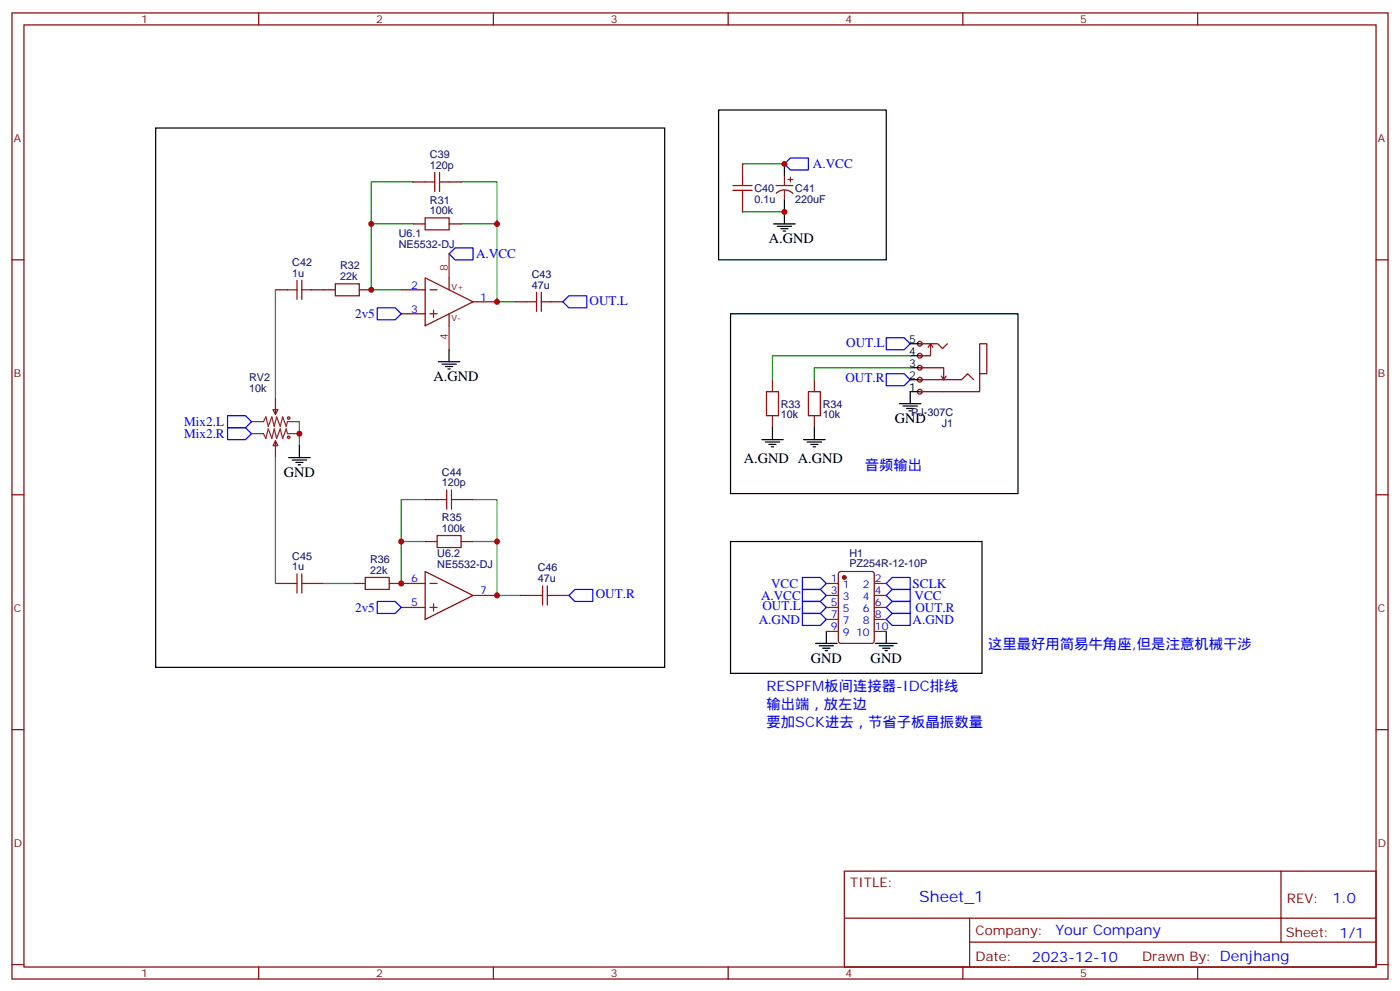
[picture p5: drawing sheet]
<svg xmlns="http://www.w3.org/2000/svg" width="412mm" height="292mm" viewBox="0 0 412 292" stroke-linecap="round" stroke-linejoin="round" font-family="sans-serif">
<g fill="none" stroke="#870000" stroke-width=".35">
<path d="M3.5 3.8h405.4v284.3h-405.4zM7.1 7.3h398.2v277.3h-398.2zM76.2 3.8v3.5M145.3 3.8v3.5M214.5 3.8v3.5M283.6 3.8v3.5M352.8 3.8v3.5M121.7 53.6h3.5M132.3 53.6h3.5M3.5 76.5h3.6M121.7 65.9h3.5M132.3 65.9h3.5"/>
<path d="M405.3 76.5h3.6M81.1 85.3h3.6M91.7 85.3h7.1M105.8 85.3h3.6M118.2 85.3h7M118.2 92.4h7M125.2 81.8l14.1 7-14.1 7.1zM126.6 85.3h2.2M126.6 92.4h2.2M127.7 91.3v2.1M132.3 81.8v3.5M132.3 92.4v3.5"/>
<path d="M139.3 88.8h7.1M151.7 88.8h3.5M162.3 88.8h3.5M81.1 117.1v4.9M80.4 120.6h1.4l-.7 1.4zM81.1 129.8l.7 1.4h-1.4zM81.1 129.8v4.9M3.5 145.6h3.6M125.2 159.4h3.6M125.2 147h3.6M135.8 159.4h3.5M135.8 147h3.5"/>
<path d="M405.3 145.6h3.6M81.1 171.7h3.6M91.7 171.7h3.5M104.1 171.7h3.5M114.7 171.7h10.5M118.2 178.8h7M125.2 168.2l14.1 7.1-14.1 7zM126.6 171.7h2.2M126.6 178.8h2.2M127.7 177.7v2.1M139.3 175.3h7.1M153.5 175.3h3.5"/>
<path d="M164 175.3h3.6M3.5 214.8h3.6M405.3 214.8h3.6M248.7 256.4h156.6v28.2h-156.6zM377.3 256.4v20.9M248.7 270.2h156.5M285.6 277.3h119.6M285.6 270.2v14.2M3.5 283.9h3.6M76.2 284.6v3.5M145.3 284.6v3.5M214.5 284.6v3.5"/>
<path d="M283.6 284.6v3.5M352.8 284.6v3.5M405.3 283.9h3.6"/>
</g>
<g fill="none" stroke="#a10000" stroke-width=".35">
<path d="M125.2 53.6h2.9M128.1 50.7v5.7M129.5 53.6h2.8M129.5 50.7v5.7M125.2 64.1h7.1v3.6h-7.1zM84.7 85.3h2.8M87.5 82.5v5.6M88.9 82.5v5.6M88.9 85.3h2.8M98.8 83.5h7v3.6h-7zM155.2 88.8h2.8M158 86v5.7"/>
<path d="M159.5 88.8h2.8M159.5 86v5.7M128.8 157.6h7v3.5h-7zM128.8 147h2.8M131.6 144.2v5.7M133 147h2.8M133 144.2v5.7M84.7 171.7h2.8M87.5 168.9v5.7M88.9 171.7h2.8M88.9 168.9v5.7M107.6 170h7.1v3.5h-7.1z"/>
<path d="M157 175.3h2.8M159.8 172.4v5.7M161.2 175.3h2.8M161.2 172.4v5.7"/>
<circle cx="85" cy="123" r=".35"/>
<circle cx="85" cy="128.7" r=".35"/>
</g>
<path d="M74.1 124.1h3.5l.7-1.4 .7 2.8 1.1-2.8 .7 2.8 .7-2.8 1 2.8 .8-2.8 1 2.8 .4-1.4h3.5M74.1 127.6h3.5l.7 1.4 .7-2.8 1.1 2.8 .7-2.8 .7 2.8 1-2.8 .8 2.8 1-2.8 .4 1.4h3.5" fill="none" stroke="#8c2424" stroke-width=".35"/>
<path d="M132.3 74.7l1.8-1.7h5.2v3.5h-5.2zM111.1 90.6h5.3l1.8 1.8-1.8 1.7h-5.3zM165.8 88.8l1.8-1.7h5.3v3.5h-5.3zM261.1 99.4h5.2l1.8 1.8-1.8 1.7h-5.2zM261.1 110h5.2l1.8 1.8-1.8 1.7h-5.2zM111.1 177h5.3l1.8 1.8-1.8 1.8h-5.3zM167.6 175.3l1.7-1.8h5.3v3.5h-5.3z" fill="none" stroke="#00f" stroke-width=".35"/>
<path d="M132.3 74.7v7.1M132.3 95.9v7" fill="none" stroke="#f00" stroke-width=".35"/>
<path d="M121.7 53.6h-12.3v12.3M135.8 53.6h10.6v12.3M121.7 65.9h-12.3v19.4h8.8M135.8 65.9h10.6v22.9h5.3M118.2 159.4h7M125.2 147h-7v24.7M139.3 159.4h7.1v15.9h7.1M139.3 147h7.1v12.4" fill="none" stroke="#008700" stroke-width=".35"/>
<path d="M264.9 118.8h6.4M266 119.5h4.2M268.1 115.3v3.5M267.1 120.2h2.1M267.8 120.9h.7" fill="none" stroke="#000" stroke-width=".35"/>
<g fill="#f0f0f0" stroke="#870000" stroke-width=".35">
<circle cx="270.9" cy="101.2" r=".71"/>
<circle cx="270.9" cy="104.7" r=".71"/>
<circle cx="270.9" cy="108.2" r=".71"/>
<circle cx="270.9" cy="111.8" r=".71"/>
<circle cx="270.9" cy="115.3" r=".71"/>
</g>
<g fill="none" stroke="#000" stroke-width=".35">
<path d="M45.9 37.7h149.9v158.7h-149.9zM211.7 32.4h49.4v44.1h-49.4zM231.1 48.3v3.5M231.1 58.8v7.1M227.9 65.9h6.3M229 66.6h4.2M230 67.3h2.1M230.7 68h.7M215.2 92.4h84.7v52.9h-84.7zM129.1 106.5h6.4M130.2 107.2h4.2M131.2 107.9h2.1"/>
<path d="M131.9 108.6h.7M132.3 102.9v3.6M268.1 115.3h3.5M268.1 111.8h3.5M268.1 108.2h3.5M268.1 104.7h3.5M268.1 101.2h3.5M85 134.7h6.4M86.1 135.4h4.2M87.1 136.1h2.2M87.8 136.8h.7M88.2 131.2v3.5"/>
<path d="M224.4 129.4h6.3M225.4 130.1h4.3M226.5 130.8h2.1M227.2 131.5h.7M227.5 125.9v3.5M236.7 129.4h6.4M237.8 130.1h4.2M238.8 130.8h2.1M239.5 131.5h.7M239.9 125.9v3.5M215.2 159.4h74.1v38.8h-74.1zM240.2 189.4h6.4"/>
<path d="M241.3 190.1h4.2M242.4 190.8h2.1M243.1 191.5h.7M243.4 185.8v3.6M257.9 189.4h6.3M258.9 190.1h4.3M260 190.8h2.1M260.7 191.5h.7M261.1 185.8v3.6"/>
</g>
<g fill="none" stroke="#870000" stroke-width=".35">
<path d="M218.7 48.3v3.5M218.7 58.8v3.6M228.6 54.6h4.9M228.6 56.9a3.5 3.5 0 0 1 4.9 0M231.1 51.8v2.8M231.1 56v2.8M232.1 52.8h1.4M232.8 52.1v1.5M227.5 111.8v3.5M239.9 111.8v3.5M270.9 111.8h12.4l1.7-1.8 1.8 1.8M270.9 108.2h7.1v3.6"/>
<path d="M270.9 101.2h5.3l1.4 1.4 1.4-1.4M274.1 101.2v3.5h-3.2M274.1 101.2l.7 1M274.1 101.2l-.7 1M277.3 110.7l.7 1.1M278.7 110.7l-.7 1.1M288.6 110v-8.8h2.1v8.8h-2.1v5.3h-17.7M227.5 122.3v3.6M239.9 122.3v3.6M243.4 171.7h3.5M243.4 175.3h3.5M243.4 178.8h3.5"/>
<path d="M247.2 168.4l.4-.2h9.2l.7 .4v20.1l-.4 .6-9.5 .1-.6-.5-.1-20zM257.5 171.7h3.6M257.5 175.3h3.6M257.5 178.8h3.6M243.4 185.8h3.5M243.4 182.3h3.5M257.5 185.8h3.6M257.5 182.3h3.6"/>
</g>
<path d="M215.9 56h5.6M215.9 54.6h5.6M218.7 51.8v2.8M218.7 56v2.8M225.8 115.3h3.5v7h-3.5zM238.1 115.3h3.6v7h-3.6z" fill="none" stroke="#a10000" stroke-width=".35"/>
<path d="M218.7 48.3h12.4M218.7 62.4h12.4M81.1 85.3v31.8M268.1 104.7h-40.6v7.1M268.1 108.2h-28.2v3.6M81.1 134.7v37M88.2 124.1v7.1M95.2 171.7h8.9" fill="none" stroke="#008700" stroke-width=".35"/>
<path d="M232.8 46.5h5.3v3.5h-5.3l-1.7-1.7zM67 122.3h5.3l1.8 1.8-1.8 1.8h-5.3zM67 125.9h5.3l1.8 1.7-1.8 1.8h-5.3zM236.4 170h5.3l1.7 1.7-1.7 1.8h-5.3zM236.4 173.5h5.3l1.7 1.8-1.7 1.7h-5.3zM236.4 177h5.3l1.7 1.8-1.7 1.8h-5.3zM262.8 177h5.3v3.6h-5.3l-1.7-1.8zM262.8 170h5.3v3.5h-5.3l-1.7-1.8zM262.8 173.5h5.3v3.5h-5.3l-1.7-1.7zM236.4 180.6h5.3l1.7 1.7-1.7 1.8h-5.3zM262.8 180.6h5.3v3.5h-5.3l-1.7-1.8z" fill="none" stroke="#00f" stroke-width=".35"/>
<circle cx="248.7" cy="170" r=".53" fill="#870000" stroke="#870000" stroke-width=".35"/>
<g fill="#c00">
<circle cx="88.2" cy="127.6" r=".88"/>
<circle cx="146.4" cy="88.8" r=".88"/>
<circle cx="109.4" cy="65.9" r=".88"/>
<circle cx="146.4" cy="65.9" r=".88"/>
<circle cx="118.2" cy="171.7" r=".88"/>
<circle cx="146.4" cy="175.3" r=".88"/>
<circle cx="146.4" cy="159.4" r=".88"/>
<circle cx="118.2" cy="159.4" r=".88"/>
<circle cx="109.4" cy="85.3" r=".88"/>
<circle cx="231.1" cy="62.4" r=".88"/>
<circle cx="231.1" cy="48.3" r=".88"/>
</g>
<text font-size="4.6" fill="#00f" x="270.8" y="265.4">Sheet_1</text>
<g font-size="4.2">
<text x="226.5" y="71.5">A.GND</text>
<text x="127.7" y="112.1">A.GND</text>
<text x="263.6" y="124.5">GND</text>
<text x="219.1" y="136.1">A.GND A.GND</text>
<text x="83.6" y="140.3">GND</text>
<text x="238.8" y="195">GND</text>
<text x="256.5" y="195">GND</text>
</g>
<g font-size="4.2" fill="#00f">
<text x="254.7" y="138.2">音频输出</text>
<text x="291" y="191.1">这里最好用简易牛角座,但是注意机械干涉</text>
<text x="225.8" y="203.5">RESPFM板间连接器-IDC排线</text>
<text x="225.8" y="208.8">输出端，放左边</text>
<text x="225.8" y="214.1">要加SCK进去，节省子板晶振数量</text>
<text x="392.5" y="265.7">1.0</text>
<text x="310.9" y="275.2">Your Company</text>
<text x="304" y="283">2023-12-10</text>
</g>
<g font-size="3.9" fill="#00f">
<text x="239.5" y="49.6">A.VCC</text>
<text x="140.2" y="75.9">A.VCC</text>
<text x="173.7" y="89.7">OUT.L</text>
<text x="104.6" y="93.6">2v5</text>
<text x="249.3" y="102">OUT.L</text>
<text x="249" y="112.6">OUT.R</text>
<text x="54.3" y="125.3">Mix2.L</text>
<text x="54.2" y="128.9">Mix2.R</text>
<text x="227.1" y="173">VCC</text>
<text x="268.8" y="173">SCLK</text>
<text x="175.5" y="176.1">OUT.R</text>
<text x="224.2" y="176.5">A.VCC</text>
<text x="224.6" y="179.6">OUT.L</text>
<text x="269.4" y="176.5">VCC</text>
<text x="104.6" y="180.1">2v5</text>
<text x="223.5" y="183.6">A.GND</text>
<text x="268.8" y="183.6">A.GND</text>
<text x="269.7" y="180.1">OUT.R</text>
</g>
<g font-size="3.9" fill="#800">
<text x="250.5" y="261">TITLE:</text>
<text x="379.1" y="265.7">REV:</text>
<text x="287.4" y="275.2">Company:</text>
<text x="378.7" y="275.8">Sheet: 1/1</text>
<text x="287.4" y="282.9">Date:</text>
<text x="336.4" y="282.9">Draw</text>
<text x="346.6" y="282.9">n By: Denjhang</text>
</g>
<g font-size="3.2" fill="#800">
<text x="41.6" y="6.8">1</text>
<text x="110.8" y="6.8">2</text>
<text x="179.9" y="6.8">3</text>
<text x="249.1" y="6.8">4</text>
<text x="318.2" y="6.8">5</text>
<text x="4.1" y="41.9">A</text>
<text x="405.9" y="41.9">A</text>
<text x="4.1" y="111.1">B</text>
<text x="405.9" y="111.1">B</text>
<text x="4.1" y="180.2">C</text>
<text x="405.9" y="180.2">C</text>
<text x="4.1" y="249.3">D</text>
<text x="405.9" y="249.3">D</text>
<text x="41.6" y="287.6">1</text>
<text x="110.8" y="287.6">2</text>
<text x="179.9" y="287.6">3</text>
<text x="249.1" y="287.6">4</text>
<text x="318.2" y="287.6">5</text>
</g>
<g font-size="3.2" fill="#000080">
<text x="126.7" y="46.5">C39</text>
<text x="126.7" y="49.7">120p</text>
<text x="126.7" y="59.9">R31</text>
<text x="222.2" y="59.6">0.1u</text>
<text x="222.2" y="56.4">C40</text>
<text x="234.3" y="59.6">220uF</text>
<text x="234.3" y="56.4">C41</text>
<text x="126.7" y="63.1">100k</text>
<text x="117.5" y="69.8">U6.1</text>
<text x="117.5" y="73">NE5532-DJ</text>
<text x="86.1" y="81.4">1u</text>
<text x="86.1" y="78.3">C42</text>
<text x="100.2" y="82.5">22k</text>
<text x="100.2" y="79.3">R32</text>
<text x="156.6" y="81.7">C43</text>
<text x="156.6" y="84.9">47u</text>
<text x="73.4" y="112.1">RV2</text>
<text x="73.4" y="115.3">10k</text>
<text x="230" y="120">R33</text>
<text x="242.4" y="120">R34</text>
<text x="230" y="123.2">10k</text>
<text x="242.4" y="123.2">10k</text>
<text x="268.4" y="122.5">PJ-307C</text>
<text x="277.4" y="125.7">J1</text>
<text x="130.2" y="143.2">120p</text>
<text x="130.2" y="140">C44</text>
<text x="130.2" y="153.4">R35</text>
<text x="130.2" y="156.6">100k</text>
<text x="86.1" y="167.9">1u</text>
<text x="86.1" y="164.7">C45</text>
<text x="109" y="165.7">R36</text>
<text x="128.8" y="167.1">NE5532-DJ</text>
<text x="128.8" y="163.9">U6.2</text>
<text x="250.2" y="167">PZ254R-12-10P</text>
<text x="250.2" y="163.8">H1</text>
<text x="109" y="168.9">22k</text>
<text x="158.4" y="171.4">47u</text>
<text x="158.4" y="168.2">C46</text>
</g>
<g font-size="3.2" fill="#f00">
<text x="131.9" y="79.7" transform="rotate(-90 131.9 79.7)">8</text>
<text x="131.9" y="100" transform="rotate(-90 131.9 100)">4</text>
</g>
<g font-size="3.2" fill="#00f">
<text x="121.1" y="84.9">2</text>
<text x="141.5" y="88.5">1</text>
<text x="121.1" y="92">3</text>
<text x="121.1" y="171.4">6</text>
<text x="244.8" y="171.4">1</text>
<text x="248.2" y="173.1">1</text>
<text x="254.2" y="173.1">2</text>
<text x="257.7" y="171.4">2</text>
<text x="121.1" y="178.4">5</text>
<text x="141.5" y="174.9">7</text>
<text x="244.8" y="174.9">3</text>
<text x="244.8" y="178.4">5</text>
<text x="248.2" y="176.7">3</text>
<text x="254.2" y="176.7">4</text>
<text x="257.7" y="178.4">6</text>
<text x="257.7" y="174.9">4</text>
<text x="244.8" y="182">7</text>
<text x="244.8" y="185.5">9</text>
<text x="248.2" y="180.2">5</text>
<text x="248.2" y="183.7">7</text>
<text x="254.2" y="183.7">8</text>
<text x="254.2" y="180.2">6</text>
<text x="257.7" y="185.5">10</text>
<text x="257.7" y="182">8</text>
<text x="248.2" y="187.3">9</text>
<text x="252.2" y="187.3">10</text>
</g>
<g font-size="3.2">
<text x="267.9" y="100.8">5</text>
<text x="267.9" y="107.9">3</text>
<text x="267.9" y="104.4">4</text>
<text x="267.9" y="111.4">2</text>
<text x="267.9" y="114.9">1</text>
</g>
<g font-size="2.5" fill="#800">
<text x="133" y="85.3">V+</text>
<text x="133" y="94.5">V-</text>
</g>
</svg>
